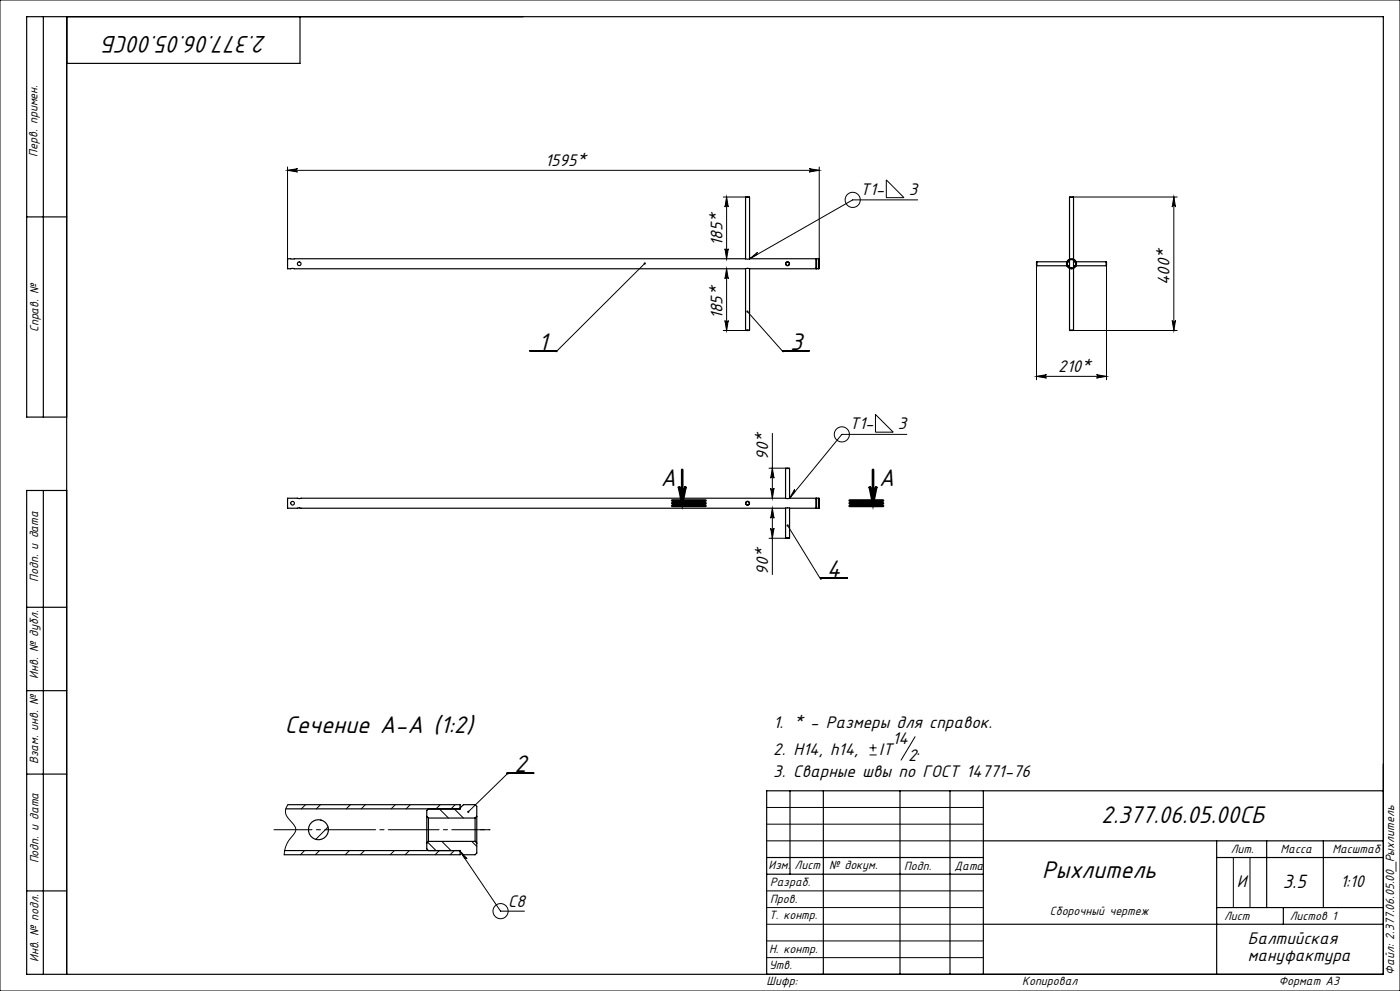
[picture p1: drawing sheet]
<svg xmlns="http://www.w3.org/2000/svg" width="420mm" height="297mm" viewBox="0 0 420 297" stroke-linecap="round" stroke-linejoin="round" font-family="sans-serif">
<g fill="none" stroke="#000" stroke-width=".3">
<path d="M0 0h420v297h-420zM86.3 51l3-.5a.5 .5 0 0 0-.5 .5 .5 .5 0 0 0 .5 .5zM86.3 50v27.5M86.3 51h159.5M217 59h6.8M218 59l.5 3a.5 .5 0 0 0-.5-.4 .5 .5 0 0 0-.5 .4zM218 59v18.5M242.8 50.5l3 .5-3 .5a.5 .5 0 0 0 .4-.5 .5 .5 0 0 0-.4-.5zM245.8 50v27.6M265.9 53.9l5.3 5.3h-5.3zM275.3 59.9h-19.5l-30.9 17.7M322 59h31.2"/>
<path d="M352.2 59l.5 3a.5 .5 0 0 0-.5-.4 .5 .5 0 0 0-.5 .4zM352.2 59v40M193.4 79l-26.5 26.4M217.5 74.5a.5 .5 0 0 0 .5 .5 .5 .5 0 0 0 .5-.5l-.5 3zM224.9 77.6l2.4-2-.2 .7zM311 79.5v34.3M332 79.5v34.3M217 99h6.8M217.5 96a.5 .5 0 0 0 .5 .5 .5 .5 0 0 0 .5-.5l-.5 3zM218 80.5l.5 3a.5 .5 0 0 0-.5-.4 .5 .5 0 0 0-.5 .4zM218 80.5v18.5M224.2 93.4l10.7 12"/>
<path d="M322 99h31.2M351.7 96a.5 .5 0 0 0 .5 .5 .5 .5 0 0 0 .5-.5l-.5 3zM158.9 105.1h8M166.9 105.4h.1M234.9 105.4h.1M234.9 105.1h8M311 112.8l3-.5a.5 .5 0 0 0-.5 .5 .5 .5 0 0 0 .5 .5zM311 112.8h21M329 112.3l3 .5-3 .5a.5 .5 0 0 0 .4-.5 .5 .5 0 0 0-.4-.5zM231.7 129.9v19.4M262.6 124.2l5.4 5.3h-5.4zM272.1 130.2h-19.5l-15.7 19.1"/>
<path d="M230.7 140.3h5.1M231.2 146.3a.5 .5 0 0 0 .5 .5 .5 .5 0 0 0 .5-.5l-.5 3zM231.2 158.3a.5 .5 0 0 0 .5 .5 .5 .5 0 0 0 .5-.5l-.5 3zM231.7 152.3l.5 3a.5 .5 0 0 0-.5-.5 .5 .5 0 0 0-.5 .5zM231.7 140.3l.5 3a.5 .5 0 0 0-.5-.5 .5 .5 0 0 0-.5 .5zM231.7 152.3v19.9M236.3 157.5l9.9 16M238.4 146.7l.1 .7-1.6 1.9zM230.7 161.3h5.1M246.2 173.3h8M246.2 173.5h.1M152.1 231.7h8"/>
<path d="M152.1 232l-11.6 11.3M152.1 232h.1M260.9 226.3h2.1M260.9 224.1h2.1M261.9 223.1v2.1M274.5 220.8l-4.2 7M86.4 241.2l-.7 1.4v1.4l.6 1 2.1 2.5 .3 1.2-.3 1-2.4 3.2-.5 1.6-.2 1.7M91.4 254.9l-1.3 1.3M91.6 241.2l-1.2 1.2M95.9 254.9l-1.3 1.3M96.1 241.2l-1.2 1.2M98.4 247.9l-3.7 3.7"/>
<path d="M104.8 254.9l-1.2 1.3M105.1 241.2l-1.2 1.2M109.3 254.9l-1.2 1.3M109.6 241.2l-1.2 1.2M118.3 254.9l-1.2 1.3M118.6 241.2l-1.3 1.2M122.8 254.9l-1.2 1.3M123.1 241.2l-1.3 1.2M128.3 252.4l2.5 2.5M131.8 254.9l-1.3 1.3M131.8 242.4l2.7 2.8M132.1 241.2l-1.3 1.2"/>
<path d="M132.6 252.2l2.7 2.7M136.3 254.9l-1.3 1.3M136.3 242.4l2.7 2.8M136.6 241.2l-1.3 1.2M138 255.2l2.1 2.2-.7-.1zM138 255.2l12.2 17.9h7.1M141.5 252.2l1.5 1.5M230 242h65M230 247h65M230 252h65M370 257v15M375 257v15"/>
<path d="M230 277h65M230 272h65M230 267h65M230 287h65M230 282h65"/>
<circle cx="255.8" cy="59.9" r="2.27"/>
<circle cx="252.6" cy="130.2" r="2.27"/>
<circle cx="150.2" cy="273.1" r="2.27"/>
</g>
<path d="M203.7 145.8a1 1 0 0 0 1 1 1 1 0 0 0 1-1l-1 5zM260.9 145.8a1 1 0 0 0 1 1 1 1 0 0 0 1-1l-1 5z" fill="none" stroke="#000" stroke-width=".8" stroke-linecap="butt"/>
<path d="M201.7 151.6h10zM201.7 150.8h10M201.7 150h10M204.7 140.8v10M254.9 150.8h10M254.9 150h10M254.9 151.6h10M261.9 140.8v10" fill="none" stroke="#000" stroke-width=".8"/>
<path d="M142.5 248.7h4.5" fill="none" stroke="#000" stroke-width=".3" stroke-dasharray="15.2 1.3 1.3 1.3" stroke-dashoffset="14.9"/>
<path d="M147 248.7h-64.8" fill="none" stroke="#000" stroke-width=".3" stroke-dasharray="15.2 1.3 1.3 1.3" stroke-dashoffset="3.8"/>
<g fill="none" stroke="#000" stroke-width=".35">
<path d="M13 5v120M20 5v287M90 5v14h-70M223.7 59.1h1.2M223.7 59.1v18.4M224.9 59.1v18.4M320.9 59.1h1.2M320.9 59.1v18.6M322.1 59.1v18.6M8 65h12M223.7 77.5h-137.4v3h137.4M223.7 77.5l1.2 .1"/>
<path d="M224.9 77.5h19.9v3h-19.9M245 77.5v3M245 77.5h.7M245 77.5l-.2 .2M245.7 77.5v3M311.1 78.4v1.2M311.1 79.6h9M311.1 78.4h9M320.1 78.5h.1M320.1 79.6h.1M320.4 79.6h.5M320.4 78.4h.5"/>
<path d="M320.5 79.6l.4 .4M320.9 78.1l-.4 .3M320.9 78v2.1M322.1 78.1l.3 .3M322.1 79.6h.4M322.1 78.4h.4M322.1 78v2.1M322.4 79.6l-.3 .4M322.8 79.6h9.1M322.8 78.4h9.1M322.8 79.6h.1M331.9 78.4v1.2"/>
<path d="M223.7 98.9h1.2M223.7 80.5v18.4M223.7 80.5h1.2M224.9 80.5v18.4M244.8 80.3l.2 .2M245 80.5h.7M320.9 98.9h1.2M320.9 80.4v18.5M320.9 80.4h.1M322.1 80.4v18.5M20 125h-12v-120h407v287h-407v-145h12M13 147v145"/>
<path d="M235.7 140.4h1.2M235.7 149.3h-149.4v3h149.4M235.7 140.4v8.9M235.7 152.3v8.9M235.7 152.3h1.2M236.9 149.3h-1.2M236.9 149.3h7.9v3h-7.9M236.9 140.4v8.9M236.9 152.3v8.9M244.8 152.1l.2 .2M245 149.3v3M245 152.3h.7"/>
<path d="M245 149.3h.7M245 149.3l-.2 .2M245.7 149.3v3M235.7 161.2h1.2M8 182h12M8 207h12M8 232h12M237 237v25M247 237v55M270 237v55M285 237v55M295 237v55"/>
<path d="M415 237h-185v55M85.4 254.9h52.6v1.3h-52.7M86.4 241.2h51.6v1.2h-52.3M128 244.7v8M128 252.7v1.7l.5 .5M128 244.7l.5 .5M128.5 245.2v7M128.5 242.4l-.5 .5v1.8M128.5 245.2h14M128.5 252.2l-.5 .5M128.5 252.2h14M138 242.2l1-1h3.5l.5 .5v3"/>
<path d="M142.5 245.2v7M142.5 252.2l.5 .5M143 244.7v8M143 252.7v3l-.5 .5h-3.5l-1-1M143 244.7l-.5 .5M230 257h65M295 252h120M365 252v40M365 257h50M380 252v20M397 252v20M8 267h12"/>
<path d="M230 262h65M295 277h120M365 272h50M385 272v5"/>
<circle cx="89.8" cy="79" r=".55"/>
<circle cx="236.3" cy="79" r=".5"/>
<circle cx="236.3" cy="79" r=".6"/>
<circle cx="321.5" cy="79" r="1.5"/>
<circle cx="321.5" cy="79" r="1.25"/>
<circle cx="87.8" cy="150.8" r=".55"/>
<circle cx="224.3" cy="150.8" r=".6"/>
<circle cx="224.3" cy="150.8" r=".5"/>
<circle cx="95.5" cy="248.7" r="3"/>
</g>
<g fill="#000">
<path d="M86.3 51l3-.5a.5 .5 0 0 0-.5 .5 .5 .5 0 0 0 .5 .5zM242.8 50.5l3 .5-3 .5a.5 .5 0 0 0 .4-.5 .5 .5 0 0 0-.4-.5z"/>
<path d="M193.2 78.7a.33 .33 0 0 0 0 .5 .33 .33 0 0 0 .5 0 .33 .33 0 0 0 0-.5l-.3 .3 .3-.3zM224 93.1a.33 .33 0 0 0 .1 .6 .33 .33 0 0 0 .5-.3 .33 .33 0 0 0-.5-.3l.1 .3zM236 157.3a.33 .33 0 0 0 .2 .5 .33 .33 0 0 0 .4-.3 .33 .33 0 0 0-.5-.3l.2 .3zM140.2 243.1v.4l.3-.2-.3 .2a.33 .33 0 0 0 .5 0 .33 .33 0 0 0 0-.4 .33 .33 0 0 0-.5 0z"/>
<path d="M218 59l.5 3a.5 .5 0 0 0-.5-.4 .5 .5 0 0 0-.5 .4zM217.5 74.5a.5 .5 0 0 0 .5 .5 .5 .5 0 0 0 .5-.5l-.5 3z"/>
<path d="M224.9 77.6l2.4-2-.2 .7zM238.4 146.7l.1 .7-1.6 1.9zM138 255.2l2.1 2.2-.7-.1z"/>
<path d="M217.5 96a.5 .5 0 0 0 .5 .5 .5 .5 0 0 0 .5-.5l-.5 3zM218 80.5l.5 3a.5 .5 0 0 0-.5-.4 .5 .5 0 0 0-.5 .4z"/>
<path d="M311 112.8l3-.5a.5 .5 0 0 0-.5 .5 .5 .5 0 0 0 .5 .5zM329 112.3l3 .5-3 .5a.5 .5 0 0 0 .4-.5 .5 .5 0 0 0-.4-.5z"/>
<path d="M231.2 158.3a.5 .5 0 0 0 .5 .5 .5 .5 0 0 0 .5-.5l-.5 3zM231.7 152.3l.5 3a.5 .5 0 0 0-.5-.5 .5 .5 0 0 0-.5 .5z"/>
<path d="M231.7 140.3l.5 3a.5 .5 0 0 0-.5-.5 .5 .5 0 0 0-.5 .5zM231.2 146.3a.5 .5 0 0 0 .5 .5 .5 .5 0 0 0 .5-.5l-.5 3zM352.2 59l.5 3a.5 .5 0 0 0-.5-.4 .5 .5 0 0 0-.5 .4zM351.7 96a.5 .5 0 0 0 .5 .5 .5 .5 0 0 0 .5-.5l-.5 3z"/>
<path d="M260.9 145.8a1 1 0 0 0 1 1 1 1 0 0 0 1-1l-1 5zM203.7 145.8a1 1 0 0 0 1 1 1 1 0 0 0 1-1l-1 5z"/>
</g>
<g font-size="8">
<text x="80" y="10.7" transform="rotate(-180 80 10.7)">2.377.06.05.00СБ</text>
<text x="161.6" y="104.8">1</text>
<text x="237.1" y="104.8">3</text>
<text x="198.2" y="145.5">A</text>
<text x="263.7" y="145.5">A</text>
<text x="248.1" y="172.9">4</text>
<text x="85.4" y="219.7">Сечение A-A (1:2)</text>
<text x="154.3" y="231.3">2</text>
<text x="330.4" y="246.6">2.377.06.05.00СБ</text>
<text x="312.6" y="263.1">Рыхлитель</text>
</g>
<text font-size="6.4" x="384.8" y="266">3.5</text>
<g font-size="5.6">
<text x="163.5" y="49.8">1595*</text>
<text x="258.1" y="58.3">Т1-</text>
<text x="272.6" y="58.3">3</text>
<text x="216.7" y="73.6" transform="rotate(-90 216.7 73.6)">185*</text>
<text x="350.9" y="85.5" transform="rotate(-90 350.9 85.5)">400*</text>
<text x="216.7" y="95.6" transform="rotate(-90 216.7 95.6)">185*</text>
<text x="317.5" y="111.5">210*</text>
<text x="254.8" y="128.6">Т1-</text>
<text x="269.4" y="128.6">3</text>
<text x="230.5" y="137.8" transform="rotate(-90 230.5 137.8)">90*</text>
<text x="230.5" y="172.2" transform="rotate(-90 230.5 172.2)">90*</text>
<text x="232" y="218.1">1. * - Размеры для справок.</text>
<text x="232" y="226.2">2. Н14, h14,</text>
<text x="263.7" y="226.2">IT</text>
<text x="267.7" y="223">14</text>
<text x="272.4" y="227.9">2</text>
<text x="275" y="226.2">.</text>
<text x="232" y="232.8">3. Сварные швы по ГОСТ 14771-76</text>
<text x="371.1" y="265.7">И</text>
<text x="402.1" y="265.8">1:10</text>
<text x="152.4" y="271.8">С8</text>
<text x="374.4" y="283.1">Балтийская</text>
<text x="374.4" y="288">мануфактура</text>
</g>
<g font-size="4">
<text x="11.3" y="46.9" transform="rotate(-90 11.3 46.9)">Перв. примен.</text>
<text x="11.5" y="99.6" transform="rotate(-90 11.5 99.6)">Справ. №</text>
<text x="11.4" y="174.4" transform="rotate(-90 11.4 174.4)">Подп. и дата</text>
<text x="11.5" y="203.4" transform="rotate(-90 11.5 203.4)">Инв. № дубл.</text>
<text x="11.5" y="229" transform="rotate(-90 11.5 229)">Взам. инв. №</text>
<text x="369.2" y="255.6">Лит.</text>
<text x="384.2" y="255.6">Масса</text>
<text x="399.7" y="255.6">Масштаб</text>
<text x="11.5" y="258.8" transform="rotate(-90 11.5 258.8)">Подп. и дата</text>
<text x="230.6" y="260.5">Изм.</text>
<text x="238.4" y="260.5">Лист</text>
<text x="248.7" y="260.5">№ докум.</text>
<text x="271.3" y="260.6">Подп.</text>
<text x="286.4" y="260.6">Дата</text>
<text x="231" y="265.6">Разраб.</text>
<text x="230.7" y="275.4">Т. контр.</text>
<text x="231" y="270.8">Пров.</text>
<text x="314.9" y="274.1">Сборочный чертеж</text>
<text x="367.2" y="275.6">Лист</text>
<text x="386.9" y="275.6">Листов 1</text>
<text x="230.7" y="285.6">Н. контр.</text>
<text x="11.5" y="288.4" transform="rotate(-90 11.5 288.4)">Инв. № подл.</text>
<text x="230.7" y="290.4">Утв.</text>
<text x="418.3" y="292.1" transform="rotate(-90 418.3 292.1)">Файл: 2.377.06.05.00_Рыхлитель</text>
<text x="230" y="295.3">Шифр:</text>
<text x="306.7" y="295.3">Копировал</text>
<text x="383.6" y="295.1">Формат A3</text>
</g>
</svg>
